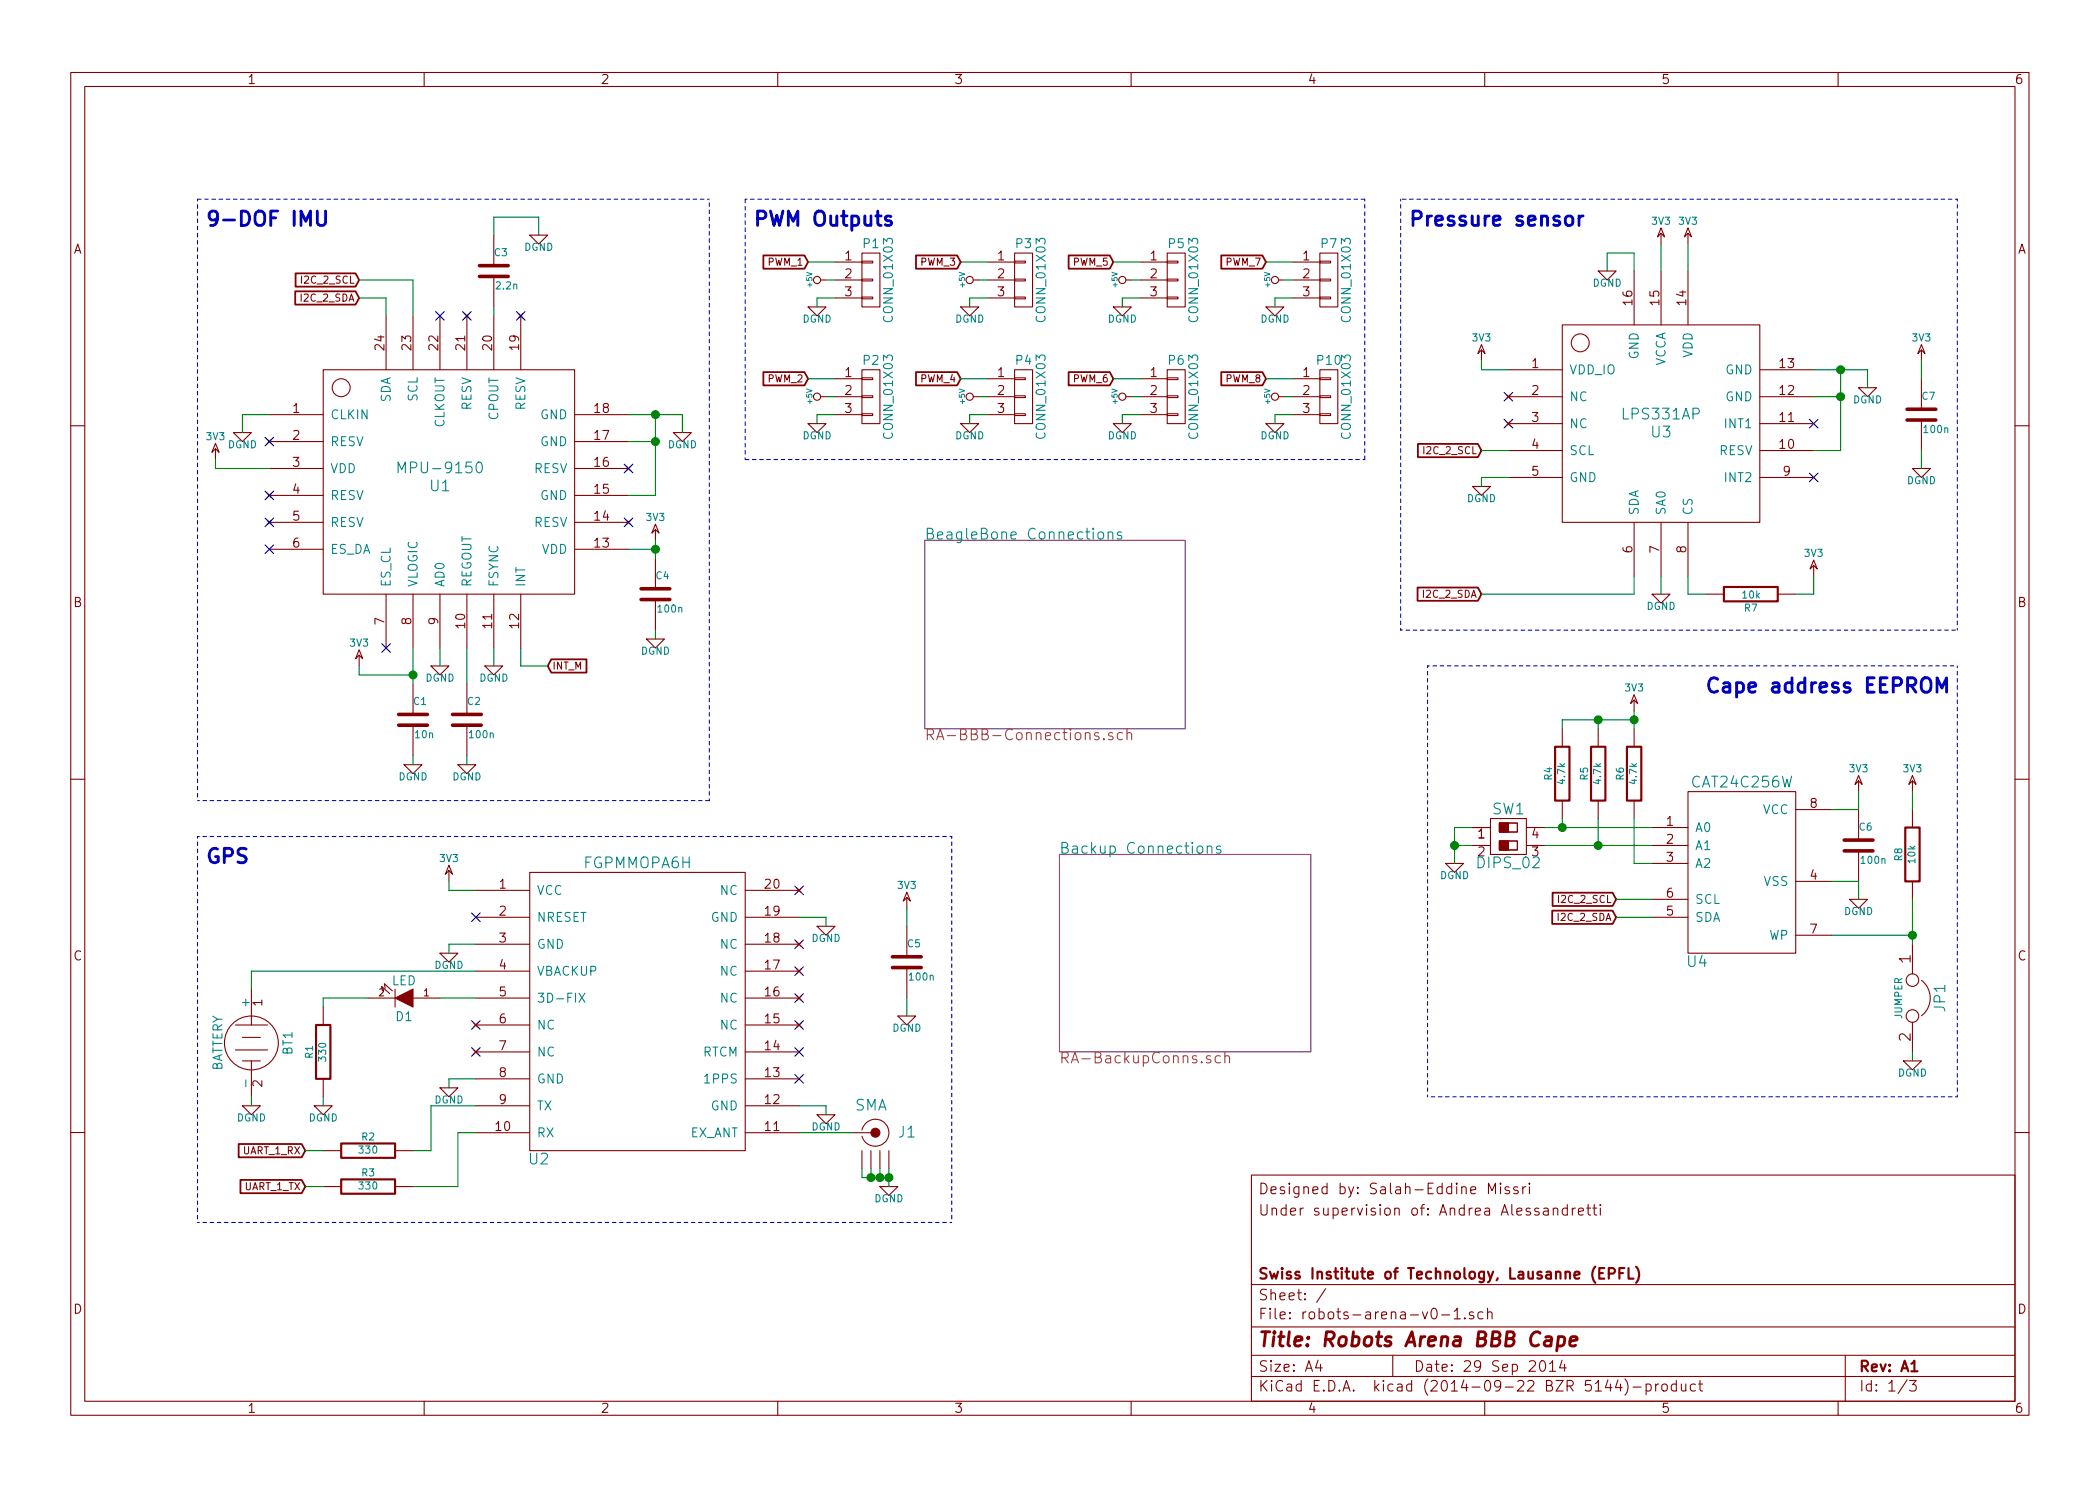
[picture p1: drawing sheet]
EESchema Schematic File Version 2
LIBS:spj-robots-arena
LIBS:sma
LIBS:dips-s
LIBS:robots-arena-v0-1-cache
EELAYER 24 0
EELAYER END
$Descr A4 11693 8268
encoding utf-8
Sheet 1 3
Title "Robots Arena BBB Cape"
Date "29 Sep 2014"
Rev "A1"
Comp "Swiss Institute of Technology, Lausanne (EPFL)"
Comment1 ""
Comment2 ""
Comment3 "Under supervision of: Andrea Alessandretti"
Comment4 "Designed by: Salah-Eddine Missri"
$EndDescr
$Comp
L R R6
U 1 1
P 9100 4300
F 0 "R6" V 9180 4300 40  0000 C CNN
F 1 "4.7k" V 9107 4301 40  0000 C CNN
F 2 "" V 9030 4300 30  0000 C CNN
F 3 "" H 9100 4300 30  0000 C CNN
	1    9100 4300
	-1   0    0    1   
$EndComp
$Comp
L R R5
U 1 1
P 8900 4300
F 0 "R5" V 8980 4300 40  0000 C CNN
F 1 "4.7k" V 8907 4301 40  0000 C CNN
F 2 "" V 8830 4300 30  0000 C CNN
F 3 "" H 8900 4300 30  0000 C CNN
	1    8900 4300
	-1   0    0    1   
$EndComp
$Comp
L R R4
U 1 1
P 8700 4300
F 0 "R4" V 8780 4300 40  0000 C CNN
F 1 "4.7k" V 8707 4301 40  0000 C CNN
F 2 "" V 8630 4300 30  0000 C CNN
F 3 "" H 8700 4300 30  0000 C CNN
	1    8700 4300
	-1   0    0    1   
$EndComp
Text GLabel 9000 5100 0    40   Input ~ 0
I2C_2_SDA
Text GLabel 9000 5000 0    40   Input ~ 0
I2C_2_SCL
$Comp
L JUMPER JP1
U 1 1
P 10650 5550
F 0 "JP1" H 10650 5700 60  0000 C CNN
F 1 "JUMPER" H 10650 5470 40  0000 C CNN
F 2 "" H 10650 5550 60  0000 C CNN
F 3 "" H 10650 5550 60  0000 C CNN
	1    10650 5550
	0    1    1    0   
$EndComp
$Comp
L R R8
U 1 1
P 10650 4750
F 0 "R8" V 10730 4750 40  0000 C CNN
F 1 "10k" V 10657 4751 40  0000 C CNN
F 2 "" V 10580 4750 30  0000 C CNN
F 3 "" H 10650 4750 30  0000 C CNN
	1    10650 4750
	-1   0    0    1   
$EndComp
$Comp
L C C6
U 1 1
P 10350 4700
F 0 "C6" H 10350 4800 40  0000 L CNN
F 1 "100n" H 10356 4615 40  0000 L CNN
F 2 "" H 10388 4550 30  0000 C CNN
F 3 "" H 10350 4700 60  0000 C CNN
	1    10350 4700
	1    0    0    -1  
$EndComp
Text Notes 9500 3850 0    80   ~ 16
Cape address EEPROM
$Comp
L MPU-9150 U1
U 1 1
P 2450 2600
F 0 "U1" H 2450 2500 60  0000 C CNN
F 1 "MPU-9150" H 2450 2600 60  0000 C CNN
F 2 "" H 2400 3650 60  0000 C CNN
F 3 "" H 2400 3650 60  0000 C CNN
	1    2450 2600
	1    0    0    -1  
$EndComp
Text GLabel 2000 1650 0    40   Input ~ 0
I2C_2_SDA
Text GLabel 2000 1550 0    40   Input ~ 0
I2C_2_SCL
NoConn ~ 2450 1750
NoConn ~ 2900 1750
NoConn ~ 2600 1750
NoConn ~ 3500 2600
NoConn ~ 3500 2900
NoConn ~ 1500 2450
NoConn ~ 1500 2750
NoConn ~ 1500 2900
$Comp
L C C3
U 1 1
P 2750 1500
F 0 "C3" H 2750 1600 40  0000 L CNN
F 1 "2.2n" H 2756 1415 40  0000 L CNN
F 2 "" H 2788 1350 30  0000 C CNN
F 3 "" H 2750 1500 60  0000 C CNN
	1    2750 1500
	1    0    0    -1  
$EndComp
$Comp
L C C4
U 1 1
P 3650 3300
F 0 "C4" H 3650 3400 40  0000 L CNN
F 1 "100n" H 3656 3215 40  0000 L CNN
F 2 "" H 3688 3150 30  0000 C CNN
F 3 "" H 3650 3300 60  0000 C CNN
	1    3650 3300
	1    0    0    -1  
$EndComp
$Comp
L C C2
U 1 1
P 2600 4000
F 0 "C2" H 2600 4100 40  0000 L CNN
F 1 "100n" H 2606 3915 40  0000 L CNN
F 2 "" H 2638 3850 30  0000 C CNN
F 3 "" H 2600 4000 60  0000 C CNN
	1    2600 4000
	1    0    0    -1  
$EndComp
$Comp
L C C1
U 1 1
P 2300 4000
F 0 "C1" H 2300 4100 40  0000 L CNN
F 1 "10n" H 2306 3915 40  0000 L CNN
F 2 "" H 2338 3850 30  0000 C CNN
F 3 "" H 2300 4000 60  0000 C CNN
	1    2300 4000
	1    0    0    -1  
$EndComp
NoConn ~ 1500 3050
NoConn ~ 2150 3600
Text GLabel 3050 3700 2    40   Input ~ 0
INT_M
Text Notes 1150 1250 0    80   ~ 16
9-DOF IMU
Text GLabel 1700 6400 0    40   Input ~ 0
UART_1_RX
Text GLabel 1700 6600 0    40   Input ~ 0
UART_1_TX
$Sheet
S 5150 3000 1450 1050
U 5429D73C
F0 "BeagleBone Connections" 60
F1 "RA-BBB-Connections.sch" 60
$EndSheet
$Comp
L LED D1
U 1 1
P 2250 5550
F 0 "D1" H 2250 5650 50  0000 C CNN
F 1 "LED" H 2250 5450 50  0000 C CNN
F 2 "" H 2250 5550 60  0000 C CNN
F 3 "" H 2250 5550 60  0000 C CNN
	1    2250 5550
	-1   0    0    1   
$EndComp
$Comp
L R R1
U 1 1
P 1800 5850
F 0 "R1" V 1880 5850 40  0000 C CNN
F 1 "330" V 1807 5851 40  0000 C CNN
F 2 "" V 1730 5850 30  0000 C CNN
F 3 "" H 1800 5850 30  0000 C CNN
	1    1800 5850
	-1   0    0    1   
$EndComp
$Comp
L BATTERY BT1
U 1 1
P 1400 5800
F 0 "BT1" H 1400 6000 50  0000 C CNN
F 1 "BATTERY" H 1400 5610 50  0000 C CNN
F 2 "" H 1400 5800 60  0000 C CNN
F 3 "" H 1400 5800 60  0000 C CNN
	1    1400 5800
	0    1    1    0   
$EndComp
NoConn ~ 2650 5100
NoConn ~ 4450 6000
NoConn ~ 4450 5850
NoConn ~ 4450 5700
NoConn ~ 4450 5550
NoConn ~ 4450 5400
NoConn ~ 4450 5250
NoConn ~ 4450 4950
NoConn ~ 2650 5700
NoConn ~ 2650 5850
Text Notes 1150 4800 0    80   ~ 16
GPS
Text GLabel 8250 2500 0    40   Input ~ 0
I2C_2_SCL
Text GLabel 8250 3300 0    40   Input ~ 0
I2C_2_SDA
$Comp
L R R7
U 1 1
P 9750 3300
F 0 "R7" V 9830 3300 40  0000 C CNN
F 1 "10k" V 9757 3301 40  0000 C CNN
F 2 "" V 9680 3300 30  0000 C CNN
F 3 "" H 9750 3300 30  0000 C CNN
	1    9750 3300
	0    1    1    0   
$EndComp
NoConn ~ 10100 2650
NoConn ~ 10100 2350
NoConn ~ 8400 2200
NoConn ~ 8400 2350
$Comp
L C C5
U 1 1
P 5050 5350
F 0 "C5" H 5050 5450 40  0000 L CNN
F 1 "100n" H 5056 5265 40  0000 L CNN
F 2 "" H 5088 5200 30  0000 C CNN
F 3 "" H 5050 5350 60  0000 C CNN
	1    5050 5350
	1    0    0    -1  
$EndComp
$Comp
L C C7
U 1 1
P 10700 2300
F 0 "C7" H 10700 2400 40  0000 L CNN
F 1 "100n" H 10706 2215 40  0000 L CNN
F 2 "" H 10738 2150 30  0000 C CNN
F 3 "" H 10700 2300 60  0000 C CNN
	1    10700 2300
	1    0    0    -1  
$EndComp
Text Notes 7850 1250 0    80   ~ 16
Pressure sensor
$Comp
L CAT24C256W U4
U 1 1
P 9650 4750
F 0 "U4" H 9450 4150 60  0000 C CNN
F 1 "CAT24C256W" H 9700 5150 60  0000 C CNN
F 2 "" H 9650 4700 60  0000 C CNN
F 3 "" H 9650 4700 60  0000 C CNN
	1    9650 4750
	1    0    0    -1  
$EndComp
$Comp
L FGPMMOPA6H U2
U 1 1
P 3500 5650
F 0 "U2" H 3000 4850 60  0000 C CNN
F 1 "FGPMMOPA6H" H 3550 6500 60  0000 C CNN
F 2 "" H 3450 6450 60  0000 C CNN
F 3 "" H 3450 6450 60  0000 C CNN
	1    3500 5650
	1    0    0    -1  
$EndComp
$Comp
L CONN_01X03 P1
U 1 1
P 4850 1550
F 0 "P1" H 4850 1750 50  0000 C CNN
F 1 "CONN_01X03" V 4950 1550 50  0000 C CNN
F 2 "" H 4850 1550 60  0000 C CNN
F 3 "" H 4850 1550 60  0000 C CNN
	1    4850 1550
	1    0    0    -1  
$EndComp
Text GLabel 4500 1450 0    40   Input ~ 0
PWM_1
$Comp
L CONN_01X03 P3
U 1 1
P 5700 1550
F 0 "P3" H 5700 1750 50  0000 C CNN
F 1 "CONN_01X03" V 5800 1550 50  0000 C CNN
F 2 "" H 5700 1550 60  0000 C CNN
F 3 "" H 5700 1550 60  0000 C CNN
	1    5700 1550
	1    0    0    -1  
$EndComp
Text GLabel 5350 1450 0    40   Input ~ 0
PWM_3
$Comp
L CONN_01X03 P5
U 1 1
P 6550 1550
F 0 "P5" H 6550 1750 50  0000 C CNN
F 1 "CONN_01X03" V 6650 1550 50  0000 C CNN
F 2 "" H 6550 1550 60  0000 C CNN
F 3 "" H 6550 1550 60  0000 C CNN
	1    6550 1550
	1    0    0    -1  
$EndComp
Text GLabel 6200 1450 0    40   Input ~ 0
PWM_5
$Comp
L CONN_01X03 P7
U 1 1
P 7400 1550
F 0 "P7" H 7400 1750 50  0000 C CNN
F 1 "CONN_01X03" V 7500 1550 50  0000 C CNN
F 2 "" H 7400 1550 60  0000 C CNN
F 3 "" H 7400 1550 60  0000 C CNN
	1    7400 1550
	1    0    0    -1  
$EndComp
Text GLabel 7050 1450 0    40   Input ~ 0
PWM_7
$Comp
L CONN_01X03 P2
U 1 1
P 4850 2200
F 0 "P2" H 4850 2400 50  0000 C CNN
F 1 "CONN_01X03" V 4950 2200 50  0000 C CNN
F 2 "" H 4850 2200 60  0000 C CNN
F 3 "" H 4850 2200 60  0000 C CNN
	1    4850 2200
	1    0    0    -1  
$EndComp
Text GLabel 4500 2100 0    40   Input ~ 0
PWM_2
$Comp
L CONN_01X03 P4
U 1 1
P 5700 2200
F 0 "P4" H 5700 2400 50  0000 C CNN
F 1 "CONN_01X03" V 5800 2200 50  0000 C CNN
F 2 "" H 5700 2200 60  0000 C CNN
F 3 "" H 5700 2200 60  0000 C CNN
	1    5700 2200
	1    0    0    -1  
$EndComp
Text GLabel 5350 2100 0    40   Input ~ 0
PWM_4
$Comp
L CONN_01X03 P6
U 1 1
P 6550 2200
F 0 "P6" H 6550 2400 50  0000 C CNN
F 1 "CONN_01X03" V 6650 2200 50  0000 C CNN
F 2 "" H 6550 2200 60  0000 C CNN
F 3 "" H 6550 2200 60  0000 C CNN
	1    6550 2200
	1    0    0    -1  
$EndComp
Text GLabel 6200 2100 0    40   Input ~ 0
PWM_6
$Comp
L CONN_01X03 P10
U 1 1
P 7400 2200
F 0 "P10" H 7400 2400 50  0000 C CNN
F 1 "CONN_01X03" V 7500 2200 50  0000 C CNN
F 2 "" H 7400 2200 60  0000 C CNN
F 3 "" H 7400 2200 60  0000 C CNN
	1    7400 2200
	1    0    0    -1  
$EndComp
Text GLabel 7050 2100 0    40   Input ~ 0
PWM_8
Text Notes 4200 1250 0    80   ~ 16
PWM Outputs
$Comp
L DGND #PWR01
U 1 1
P 3000 1300
F 0 "#PWR01" H 3000 1300 40  0001 C CNN
F 1 "DGND" H 3000 1230 40  0000 C CNN
F 2 "" H 3000 1300 40  0000 C CNN
F 3 "" H 3000 1300 40  0000 C CNN
	1    3000 1300
	1    0    0    -1  
$EndComp
$Comp
L DGND #PWR02
U 1 1
P 1350 2400
F 0 "#PWR02" H 1350 2400 40  0001 C CNN
F 1 "DGND" H 1350 2330 40  0000 C CNN
F 2 "" H 1350 2400 40  0000 C CNN
F 3 "" H 1350 2400 40  0000 C CNN
	1    1350 2400
	1    0    0    -1  
$EndComp
$Comp
L DGND #PWR03
U 1 1
P 3800 2400
F 0 "#PWR03" H 3800 2400 40  0001 C CNN
F 1 "DGND" H 3800 2330 40  0000 C CNN
F 2 "" H 3800 2400 40  0000 C CNN
F 3 "" H 3800 2400 40  0000 C CNN
	1    3800 2400
	1    0    0    -1  
$EndComp
$Comp
L DGND #PWR04
U 1 1
P 3650 3550
F 0 "#PWR04" H 3650 3550 40  0001 C CNN
F 1 "DGND" H 3650 3480 40  0000 C CNN
F 2 "" H 3650 3550 40  0000 C CNN
F 3 "" H 3650 3550 40  0000 C CNN
	1    3650 3550
	1    0    0    -1  
$EndComp
$Comp
L DGND #PWR05
U 1 1
P 2750 3700
F 0 "#PWR05" H 2750 3700 40  0001 C CNN
F 1 "DGND" H 2750 3630 40  0000 C CNN
F 2 "" H 2750 3700 40  0000 C CNN
F 3 "" H 2750 3700 40  0000 C CNN
	1    2750 3700
	1    0    0    -1  
$EndComp
$Comp
L DGND #PWR06
U 1 1
P 2450 3700
F 0 "#PWR06" H 2450 3700 40  0001 C CNN
F 1 "DGND" H 2450 3630 40  0000 C CNN
F 2 "" H 2450 3700 40  0000 C CNN
F 3 "" H 2450 3700 40  0000 C CNN
	1    2450 3700
	1    0    0    -1  
$EndComp
$Comp
L DGND #PWR07
U 1 1
P 2300 4250
F 0 "#PWR07" H 2300 4250 40  0001 C CNN
F 1 "DGND" H 2300 4180 40  0000 C CNN
F 2 "" H 2300 4250 40  0000 C CNN
F 3 "" H 2300 4250 40  0000 C CNN
	1    2300 4250
	1    0    0    -1  
$EndComp
$Comp
L DGND #PWR08
U 1 1
P 2600 4250
F 0 "#PWR08" H 2600 4250 40  0001 C CNN
F 1 "DGND" H 2600 4180 40  0000 C CNN
F 2 "" H 2600 4250 40  0000 C CNN
F 3 "" H 2600 4250 40  0000 C CNN
	1    2600 4250
	1    0    0    -1  
$EndComp
$Comp
L DGND #PWR09
U 1 1
P 4550 1700
F 0 "#PWR09" H 4550 1700 40  0001 C CNN
F 1 "DGND" H 4550 1630 40  0000 C CNN
F 2 "" H 4550 1700 40  0000 C CNN
F 3 "" H 4550 1700 40  0000 C CNN
	1    4550 1700
	1    0    0    -1  
$EndComp
$Comp
L DGND #PWR010
U 1 1
P 5400 1700
F 0 "#PWR010" H 5400 1700 40  0001 C CNN
F 1 "DGND" H 5400 1630 40  0000 C CNN
F 2 "" H 5400 1700 40  0000 C CNN
F 3 "" H 5400 1700 40  0000 C CNN
	1    5400 1700
	1    0    0    -1  
$EndComp
$Comp
L DGND #PWR011
U 1 1
P 6250 1700
F 0 "#PWR011" H 6250 1700 40  0001 C CNN
F 1 "DGND" H 6250 1630 40  0000 C CNN
F 2 "" H 6250 1700 40  0000 C CNN
F 3 "" H 6250 1700 40  0000 C CNN
	1    6250 1700
	1    0    0    -1  
$EndComp
$Comp
L DGND #PWR012
U 1 1
P 6250 2350
F 0 "#PWR012" H 6250 2350 40  0001 C CNN
F 1 "DGND" H 6250 2280 40  0000 C CNN
F 2 "" H 6250 2350 40  0000 C CNN
F 3 "" H 6250 2350 40  0000 C CNN
	1    6250 2350
	1    0    0    -1  
$EndComp
$Comp
L DGND #PWR013
U 1 1
P 5400 2350
F 0 "#PWR013" H 5400 2350 40  0001 C CNN
F 1 "DGND" H 5400 2280 40  0000 C CNN
F 2 "" H 5400 2350 40  0000 C CNN
F 3 "" H 5400 2350 40  0000 C CNN
	1    5400 2350
	1    0    0    -1  
$EndComp
$Comp
L LPS331AP U3
U 1 1
P 9250 2200
F 0 "U3" H 9250 2000 60  0000 C CNN
F 1 "LPS331AP" H 9250 2100 60  0000 C CNN
F 2 "" H 9250 2200 40  0000 C CNN
F 3 "" H 9250 2200 40  0000 C CNN
	1    9250 2200
	1    0    0    -1  
$EndComp
$Comp
L DGND #PWR014
U 1 1
P 7100 2350
F 0 "#PWR014" H 7100 2350 40  0001 C CNN
F 1 "DGND" H 7100 2280 40  0000 C CNN
F 2 "" H 7100 2350 40  0000 C CNN
F 3 "" H 7100 2350 40  0000 C CNN
	1    7100 2350
	1    0    0    -1  
$EndComp
$Comp
L DGND #PWR015
U 1 1
P 7100 1700
F 0 "#PWR015" H 7100 1700 40  0001 C CNN
F 1 "DGND" H 7100 1630 40  0000 C CNN
F 2 "" H 7100 1700 40  0000 C CNN
F 3 "" H 7100 1700 40  0000 C CNN
	1    7100 1700
	1    0    0    -1  
$EndComp
$Comp
L DGND #PWR016
U 1 1
P 8250 2700
F 0 "#PWR016" H 8250 2700 40  0001 C CNN
F 1 "DGND" H 8250 2630 40  0000 C CNN
F 2 "" H 8250 2700 40  0000 C CNN
F 3 "" H 8250 2700 40  0000 C CNN
	1    8250 2700
	1    0    0    -1  
$EndComp
$Comp
L DGND #PWR017
U 1 1
P 9250 3300
F 0 "#PWR017" H 9250 3300 40  0001 C CNN
F 1 "DGND" H 9250 3230 40  0000 C CNN
F 2 "" H 9250 3300 40  0000 C CNN
F 3 "" H 9250 3300 40  0000 C CNN
	1    9250 3300
	1    0    0    -1  
$EndComp
$Comp
L DGND #PWR018
U 1 1
P 10700 2600
F 0 "#PWR018" H 10700 2600 40  0001 C CNN
F 1 "DGND" H 10700 2530 40  0000 C CNN
F 2 "" H 10700 2600 40  0000 C CNN
F 3 "" H 10700 2600 40  0000 C CNN
	1    10700 2600
	1    0    0    -1  
$EndComp
$Comp
L DGND #PWR019
U 1 1
P 10400 2150
F 0 "#PWR019" H 10400 2150 40  0001 C CNN
F 1 "DGND" H 10400 2080 40  0000 C CNN
F 2 "" H 10400 2150 40  0000 C CNN
F 3 "" H 10400 2150 40  0000 C CNN
	1    10400 2150
	1    0    0    -1  
$EndComp
$Comp
L DGND #PWR020
U 1 1
P 8950 1500
F 0 "#PWR020" H 8950 1500 40  0001 C CNN
F 1 "DGND" H 8950 1430 40  0000 C CNN
F 2 "" H 8950 1500 40  0000 C CNN
F 3 "" H 8950 1500 40  0000 C CNN
	1    8950 1500
	1    0    0    -1  
$EndComp
$Comp
L DGND #PWR021
U 1 1
P 10650 5900
F 0 "#PWR021" H 10650 5900 40  0001 C CNN
F 1 "DGND" H 10650 5830 40  0000 C CNN
F 2 "" H 10650 5900 40  0000 C CNN
F 3 "" H 10650 5900 40  0000 C CNN
	1    10650 5900
	1    0    0    -1  
$EndComp
$Comp
L DGND #PWR022
U 1 1
P 10350 5000
F 0 "#PWR022" H 10350 5000 40  0001 C CNN
F 1 "DGND" H 10350 4930 40  0000 C CNN
F 2 "" H 10350 5000 40  0000 C CNN
F 3 "" H 10350 5000 40  0000 C CNN
	1    10350 5000
	1    0    0    -1  
$EndComp
$Comp
L DGND #PWR023
U 1 1
P 8100 4800
F 0 "#PWR023" H 8100 4800 40  0001 C CNN
F 1 "DGND" H 8100 4730 40  0000 C CNN
F 2 "" H 8100 4800 40  0000 C CNN
F 3 "" H 8100 4800 40  0000 C CNN
	1    8100 4800
	1    0    0    -1  
$EndComp
$Comp
L DGND #PWR024
U 1 1
P 2500 5300
F 0 "#PWR024" H 2500 5300 40  0001 C CNN
F 1 "DGND" H 2500 5230 40  0000 C CNN
F 2 "" H 2500 5300 40  0000 C CNN
F 3 "" H 2500 5300 40  0000 C CNN
	1    2500 5300
	1    0    0    -1  
$EndComp
$Comp
L DGND #PWR025
U 1 1
P 1400 6150
F 0 "#PWR025" H 1400 6150 40  0001 C CNN
F 1 "DGND" H 1400 6080 40  0000 C CNN
F 2 "" H 1400 6150 40  0000 C CNN
F 3 "" H 1400 6150 40  0000 C CNN
	1    1400 6150
	1    0    0    -1  
$EndComp
$Comp
L DGND #PWR026
U 1 1
P 1800 6150
F 0 "#PWR026" H 1800 6150 40  0001 C CNN
F 1 "DGND" H 1800 6080 40  0000 C CNN
F 2 "" H 1800 6150 40  0000 C CNN
F 3 "" H 1800 6150 40  0000 C CNN
	1    1800 6150
	1    0    0    -1  
$EndComp
$Comp
L DGND #PWR027
U 1 1
P 2500 6050
F 0 "#PWR027" H 2500 6050 40  0001 C CNN
F 1 "DGND" H 2500 5980 40  0000 C CNN
F 2 "" H 2500 6050 40  0000 C CNN
F 3 "" H 2500 6050 40  0000 C CNN
	1    2500 6050
	1    0    0    -1  
$EndComp
$Comp
L DGND #PWR028
U 1 1
P 4600 6200
F 0 "#PWR028" H 4600 6200 40  0001 C CNN
F 1 "DGND" H 4600 6130 40  0000 C CNN
F 2 "" H 4600 6200 40  0000 C CNN
F 3 "" H 4600 6200 40  0000 C CNN
	1    4600 6200
	1    0    0    -1  
$EndComp
$Comp
L DGND #PWR029
U 1 1
P 4950 6600
F 0 "#PWR029" H 4950 6600 40  0001 C CNN
F 1 "DGND" H 4950 6530 40  0000 C CNN
F 2 "" H 4950 6600 40  0000 C CNN
F 3 "" H 4950 6600 40  0000 C CNN
	1    4950 6600
	1    0    0    -1  
$EndComp
$Comp
L DGND #PWR030
U 1 1
P 5050 5650
F 0 "#PWR030" H 5050 5650 40  0001 C CNN
F 1 "DGND" H 5050 5580 40  0000 C CNN
F 2 "" H 5050 5650 40  0000 C CNN
F 3 "" H 5050 5650 40  0000 C CNN
	1    5050 5650
	1    0    0    -1  
$EndComp
$Comp
L DGND #PWR031
U 1 1
P 4600 5150
F 0 "#PWR031" H 4600 5150 40  0001 C CNN
F 1 "DGND" H 4600 5080 40  0000 C CNN
F 2 "" H 4600 5150 40  0000 C CNN
F 3 "" H 4600 5150 40  0000 C CNN
	1    4600 5150
	1    0    0    -1  
$EndComp
$Comp
L 3V3 #PWR032
U 1 1
P 1200 2550
F 0 "#PWR032" H 1200 2650 40  0001 C CNN
F 1 "3V3" H 1200 2675 40  0000 C CNN
F 2 "" H 1200 2550 40  0000 C CNN
F 3 "" H 1200 2550 40  0000 C CNN
	1    1200 2550
	1    0    0    -1  
$EndComp
$Comp
L 3V3 #PWR033
U 1 1
P 3650 3000
F 0 "#PWR033" H 3650 3100 40  0001 C CNN
F 1 "3V3" H 3650 3125 40  0000 C CNN
F 2 "" H 3650 3000 40  0000 C CNN
F 3 "" H 3650 3000 40  0000 C CNN
	1    3650 3000
	1    0    0    -1  
$EndComp
$Comp
L 3V3 #PWR034
U 1 1
P 2000 3700
F 0 "#PWR034" H 2000 3800 40  0001 C CNN
F 1 "3V3" H 2000 3825 40  0000 C CNN
F 2 "" H 2000 3700 40  0000 C CNN
F 3 "" H 2000 3700 40  0000 C CNN
	1    2000 3700
	1    0    0    -1  
$EndComp
$Comp
L +5V #PWR035
U 1 1
P 4600 2200
F 0 "#PWR035" H 4600 2290 20  0001 C CNN
F 1 "+5V" H 4600 2290 30  0000 C CNN
F 2 "" H 4600 2200 40  0000 C CNN
F 3 "" H 4600 2200 40  0000 C CNN
	1    4600 2200
	0    -1   -1   0   
$EndComp
$Comp
L +5V #PWR036
U 1 1
P 5450 2200
F 0 "#PWR036" H 5450 2290 20  0001 C CNN
F 1 "+5V" H 5450 2290 30  0000 C CNN
F 2 "" H 5450 2200 40  0000 C CNN
F 3 "" H 5450 2200 40  0000 C CNN
	1    5450 2200
	0    -1   -1   0   
$EndComp
$Comp
L +5V #PWR037
U 1 1
P 6300 2200
F 0 "#PWR037" H 6300 2290 20  0001 C CNN
F 1 "+5V" H 6300 2290 30  0000 C CNN
F 2 "" H 6300 2200 40  0000 C CNN
F 3 "" H 6300 2200 40  0000 C CNN
	1    6300 2200
	0    -1   -1   0   
$EndComp
$Comp
L +5V #PWR038
U 1 1
P 7150 2200
F 0 "#PWR038" H 7150 2290 20  0001 C CNN
F 1 "+5V" H 7150 2290 30  0000 C CNN
F 2 "" H 7150 2200 40  0000 C CNN
F 3 "" H 7150 2200 40  0000 C CNN
	1    7150 2200
	0    -1   -1   0   
$EndComp
$Comp
L +5V #PWR039
U 1 1
P 7150 1550
F 0 "#PWR039" H 7150 1640 20  0001 C CNN
F 1 "+5V" H 7150 1640 30  0000 C CNN
F 2 "" H 7150 1550 40  0000 C CNN
F 3 "" H 7150 1550 40  0000 C CNN
	1    7150 1550
	0    -1   -1   0   
$EndComp
$Comp
L +5V #PWR040
U 1 1
P 6300 1550
F 0 "#PWR040" H 6300 1640 20  0001 C CNN
F 1 "+5V" H 6300 1640 30  0000 C CNN
F 2 "" H 6300 1550 40  0000 C CNN
F 3 "" H 6300 1550 40  0000 C CNN
	1    6300 1550
	0    -1   -1   0   
$EndComp
$Comp
L +5V #PWR041
U 1 1
P 5450 1550
F 0 "#PWR041" H 5450 1640 20  0001 C CNN
F 1 "+5V" H 5450 1640 30  0000 C CNN
F 2 "" H 5450 1550 40  0000 C CNN
F 3 "" H 5450 1550 40  0000 C CNN
	1    5450 1550
	0    -1   -1   0   
$EndComp
$Comp
L +5V #PWR042
U 1 1
P 4600 1550
F 0 "#PWR042" H 4600 1640 20  0001 C CNN
F 1 "+5V" H 4600 1640 30  0000 C CNN
F 2 "" H 4600 1550 40  0000 C CNN
F 3 "" H 4600 1550 40  0000 C CNN
	1    4600 1550
	0    -1   -1   0   
$EndComp
$Comp
L 3V3 #PWR043
U 1 1
P 9250 1350
F 0 "#PWR043" H 9250 1450 40  0001 C CNN
F 1 "3V3" H 9250 1475 40  0000 C CNN
F 2 "" H 9250 1350 40  0000 C CNN
F 3 "" H 9250 1350 40  0000 C CNN
	1    9250 1350
	1    0    0    -1  
$EndComp
$Comp
L 3V3 #PWR044
U 1 1
P 9400 1350
F 0 "#PWR044" H 9400 1450 40  0001 C CNN
F 1 "3V3" H 9400 1475 40  0000 C CNN
F 2 "" H 9400 1350 40  0000 C CNN
F 3 "" H 9400 1350 40  0000 C CNN
	1    9400 1350
	1    0    0    -1  
$EndComp
$Comp
L 3V3 #PWR045
U 1 1
P 8250 2000
F 0 "#PWR045" H 8250 2100 40  0001 C CNN
F 1 "3V3" H 8250 2125 40  0000 C CNN
F 2 "" H 8250 2000 40  0000 C CNN
F 3 "" H 8250 2000 40  0000 C CNN
	1    8250 2000
	1    0    0    -1  
$EndComp
$Comp
L 3V3 #PWR046
U 1 1
P 10700 2000
F 0 "#PWR046" H 10700 2100 40  0001 C CNN
F 1 "3V3" H 10700 2125 40  0000 C CNN
F 2 "" H 10700 2000 40  0000 C CNN
F 3 "" H 10700 2000 40  0000 C CNN
	1    10700 2000
	1    0    0    -1  
$EndComp
$Comp
L 3V3 #PWR047
U 1 1
P 10100 3200
F 0 "#PWR047" H 10100 3300 40  0001 C CNN
F 1 "3V3" H 10100 3325 40  0000 C CNN
F 2 "" H 10100 3200 40  0000 C CNN
F 3 "" H 10100 3200 40  0000 C CNN
	1    10100 3200
	1    0    0    -1  
$EndComp
$Comp
L 3V3 #PWR048
U 1 1
P 10350 4400
F 0 "#PWR048" H 10350 4500 40  0001 C CNN
F 1 "3V3" H 10350 4525 40  0000 C CNN
F 2 "" H 10350 4400 40  0000 C CNN
F 3 "" H 10350 4400 40  0000 C CNN
	1    10350 4400
	1    0    0    -1  
$EndComp
$Comp
L 3V3 #PWR049
U 1 1
P 10650 4400
F 0 "#PWR049" H 10650 4500 40  0001 C CNN
F 1 "3V3" H 10650 4525 40  0000 C CNN
F 2 "" H 10650 4400 40  0000 C CNN
F 3 "" H 10650 4400 40  0000 C CNN
	1    10650 4400
	1    0    0    -1  
$EndComp
$Comp
L 3V3 #PWR050
U 1 1
P 9100 3950
F 0 "#PWR050" H 9100 4050 40  0001 C CNN
F 1 "3V3" H 9100 4075 40  0000 C CNN
F 2 "" H 9100 3950 40  0000 C CNN
F 3 "" H 9100 3950 40  0000 C CNN
	1    9100 3950
	1    0    0    -1  
$EndComp
$Comp
L 3V3 #PWR051
U 1 1
P 5050 5050
F 0 "#PWR051" H 5050 5150 40  0001 C CNN
F 1 "3V3" H 5050 5175 40  0000 C CNN
F 2 "" H 5050 5050 40  0000 C CNN
F 3 "" H 5050 5050 40  0000 C CNN
	1    5050 5050
	1    0    0    -1  
$EndComp
$Comp
L 3V3 #PWR052
U 1 1
P 2500 4900
F 0 "#PWR052" H 2500 5000 40  0001 C CNN
F 1 "3V3" H 2500 5025 40  0000 C CNN
F 2 "" H 2500 4900 40  0000 C CNN
F 3 "" H 2500 4900 40  0000 C CNN
	1    2500 4900
	1    0    0    -1  
$EndComp
$Comp
L R R2
U 1 1
P 2050 6400
F 0 "R2" V 2130 6400 40  0000 C CNN
F 1 "330" V 2057 6401 40  0000 C CNN
F 2 "" V 1980 6400 30  0000 C CNN
F 3 "" H 2050 6400 30  0000 C CNN
	1    2050 6400
	0    -1   -1   0   
$EndComp
$Comp
L R R3
U 1 1
P 2050 6600
F 0 "R3" V 2130 6600 40  0000 C CNN
F 1 "330" V 2057 6601 40  0000 C CNN
F 2 "" V 1980 6600 30  0000 C CNN
F 3 "" H 2050 6600 30  0000 C CNN
	1    2050 6600
	0    -1   -1   0   
$EndComp
$Sheet
S 5900 4750 1400 1100
U 542BC644
F0 "Backup Connections" 60
F1 "RA-BackupConns.sch" 60
$EndSheet
$Comp
L SMA J1
U 1 1
P 4900 6600
F 0 "J1" H 5050 6900 60  0000 C CNN
F 1 "SMA" H 4850 7050 60  0000 C CNN
F 2 "SMA_antenna" H 4950 7050 50  0001 C CNN
F 3 "" H 4900 6600 60  0000 C CNN
	1    4900 6600
	1    0    0    -1  
$EndComp
Wire Wire Line
	9100 3950 9100 4050
Wire Wire Line
	8700 4000 9100 4000
Wire Wire Line
	8900 4000 8900 4050
Connection ~ 9100 4000
Wire Wire Line
	8700 4000 8700 4050
Connection ~ 8900 4000
Wire Wire Line
	9100 4550 9100 4800
Wire Wire Line
	9100 4800 9200 4800
Wire Wire Line
	8600 4600 9200 4600
Wire Wire Line
	8600 4700 9200 4700
Wire Wire Line
	8200 4600 8100 4600
Wire Wire Line
	8100 4600 8100 4800
Wire Wire Line
	8100 4700 8200 4700
Connection ~ 8100 4700
Wire Wire Line
	8700 4550 8700 4600
Connection ~ 8700 4600
Wire Wire Line
	8900 4550 8900 4700
Connection ~ 8900 4700
Wire Wire Line
	9000 5000 9200 5000
Wire Wire Line
	9200 5100 9000 5100
Wire Wire Line
	10350 4900 10200 4900
Wire Wire Line
	10200 4500 10350 4500
Wire Wire Line
	2000 1650 2150 1650
Wire Wire Line
	2150 1650 2150 1750
Wire Wire Line
	2300 1750 2300 1550
Wire Wire Line
	2300 1550 2000 1550
Wire Wire Line
	2750 1700 2750 1750
Wire Wire Line
	3000 1300 3000 1200
Wire Wire Line
	3000 1200 2750 1200
Wire Wire Line
	2750 1200 2750 1300
Wire Wire Line
	3650 3550 3650 3500
Wire Wire Line
	3800 2300 3800 2400
Wire Wire Line
	3500 2450 3650 2450
Wire Wire Line
	3650 2750 3500 2750
Wire Wire Line
	2300 3600 2300 3800
Wire Wire Line
	2600 3600 2600 3800
Wire Wire Line
	2450 3600 2450 3700
Wire Wire Line
	2750 3600 2750 3700
Wire Wire Line
	3050 3700 2900 3700
Wire Wire Line
	2900 3700 2900 3600
Wire Wire Line
	2300 4250 2300 4200
Wire Wire Line
	2600 4200 2600 4250
Wire Wire Line
	2000 3700 2000 3750
Wire Wire Line
	10350 4500 10350 4400
Wire Wire Line
	10350 5000 10350 4900
Wire Wire Line
	10650 5850 10650 5900
Wire Wire Line
	10650 5000 10650 5250
Wire Wire Line
	10200 5200 10650 5200
Connection ~ 10650 5200
Wire Wire Line
	10650 4500 10650 4400
Wire Wire Line
	1500 2300 1350 2300
Wire Wire Line
	1350 2300 1350 2400
Wire Wire Line
	1200 2550 1200 2600
Wire Wire Line
	1200 2600 1500 2600
Wire Wire Line
	2000 3750 2300 3750
Connection ~ 2300 3750
Wire Wire Line
	3500 2300 3800 2300
Wire Wire Line
	3650 2300 3650 2750
Connection ~ 3650 2300
Connection ~ 3650 2450
Wire Wire Line
	2500 6000 2500 6050
Wire Wire Line
	2650 6000 2500 6000
Wire Wire Line
	3650 3000 3650 3100
Wire Wire Line
	3650 3050 3500 3050
Connection ~ 3650 3050
Wire Wire Line
	2450 5550 2650 5550
Wire Wire Line
	2650 5400 1400 5400
Wire Wire Line
	1400 5400 1400 5500
Wire Wire Line
	1400 6100 1400 6150
Wire Wire Line
	2500 5300 2500 5250
Wire Wire Line
	2500 5250 2650 5250
Wire Wire Line
	2500 4900 2500 4950
Wire Wire Line
	2500 4950 2650 4950
Wire Wire Line
	1800 6100 1800 6150
Wire Wire Line
	2050 5550 1800 5550
Wire Wire Line
	1800 5550 1800 5600
Wire Wire Line
	4600 5150 4600 5100
Wire Wire Line
	4600 5100 4450 5100
Wire Wire Line
	4600 6200 4600 6150
Wire Wire Line
	4600 6150 4450 6150
Wire Wire Line
	4450 6300 4750 6300
Wire Wire Line
	8250 2500 8400 2500
Wire Wire Line
	8250 3300 9100 3300
Wire Wire Line
	9100 3300 9100 3200
Wire Wire Line
	9250 3300 9250 3200
Wire Wire Line
	9500 3300 9400 3300
Wire Wire Line
	9400 3300 9400 3200
Wire Wire Line
	10100 3200 10100 3300
Wire Wire Line
	10100 3300 10000 3300
Wire Wire Line
	10100 2050 10400 2050
Wire Wire Line
	10400 2050 10400 2150
Wire Wire Line
	10100 2200 10250 2200
Wire Wire Line
	10250 2050 10250 2500
Connection ~ 10250 2050
Wire Wire Line
	10250 2500 10100 2500
Connection ~ 10250 2200
Wire Wire Line
	5050 5550 5050 5650
Wire Wire Line
	5050 5050 5050 5150
Wire Wire Line
	8250 2000 8250 2050
Wire Wire Line
	8250 2050 8400 2050
Wire Wire Line
	9100 1500 9100 1400
Wire Wire Line
	9100 1400 8950 1400
Wire Wire Line
	8950 1400 8950 1500
Wire Wire Line
	9250 1350 9250 1500
Wire Wire Line
	9400 1350 9400 1500
Wire Wire Line
	10700 2500 10700 2600
Wire Wire Line
	10700 2000 10700 2100
Wire Wire Line
	4650 1650 4550 1650
Wire Wire Line
	4550 1650 4550 1700
Wire Wire Line
	5500 1650 5400 1650
Wire Wire Line
	5400 1650 5400 1700
Wire Wire Line
	6350 1650 6250 1650
Wire Wire Line
	6250 1650 6250 1700
Wire Wire Line
	7200 1650 7100 1650
Wire Wire Line
	7100 1650 7100 1700
Wire Wire Line
	4650 2300 4550 2300
Wire Wire Line
	4550 2300 4550 2350
Wire Wire Line
	5500 2300 5400 2300
Wire Wire Line
	5400 2300 5400 2350
Wire Wire Line
	6350 2300 6250 2300
Wire Wire Line
	6250 2300 6250 2350
Wire Wire Line
	7200 2300 7100 2300
Wire Wire Line
	7100 2300 7100 2350
Wire Notes Line
	1100 1100 1100 4450
Wire Notes Line
	1100 4450 3950 4450
Wire Notes Line
	3950 4450 3950 1100
Wire Notes Line
	3950 1100 1100 1100
Wire Notes Line
	10900 1100 7800 1100
Wire Notes Line
	7800 1100 7800 3500
Wire Notes Line
	7800 3500 10900 3500
Wire Notes Line
	10900 3500 10900 1100
Wire Notes Line
	1100 4650 5300 4650
Wire Notes Line
	5300 4650 5300 6800
Wire Notes Line
	1100 4650 1100 6800
Wire Notes Line
	7950 3700 10900 3700
Wire Notes Line
	10900 3700 10900 6100
Wire Notes Line
	10900 6100 7950 6100
Wire Notes Line
	7950 6100 7950 3700
Wire Notes Line
	4150 1100 7600 1100
Wire Notes Line
	7600 1100 7600 2550
Wire Notes Line
	7600 2550 4150 2550
Wire Notes Line
	4150 2550 4150 1100
Wire Wire Line
	8400 2650 8250 2650
Wire Wire Line
	8250 2650 8250 2700
Wire Wire Line
	1700 6400 1800 6400
Wire Wire Line
	1700 6600 1800 6600
Wire Wire Line
	2300 6400 2400 6400
Wire Wire Line
	2400 6400 2400 6150
Wire Wire Line
	2400 6150 2650 6150
Wire Wire Line
	2650 6300 2550 6300
Wire Wire Line
	2550 6300 2550 6600
Wire Wire Line
	2550 6600 2300 6600
Wire Wire Line
	4950 6500 4950 6600
Wire Wire Line
	4900 6550 4900 6500
Wire Wire Line
	4800 6550 4950 6550
Connection ~ 4950 6550
Wire Wire Line
	4850 6500 4850 6550
Connection ~ 4900 6550
Wire Wire Line
	4800 6500 4800 6550
Connection ~ 4850 6550
Wire Notes Line
	1100 6800 5300 6800
$Comp
L DIPS_02 SW1
U 1 1
P 8400 4650
F 0 "SW1" V 8250 4650 60  0000 C CNN
F 1 "DIPS_02" V 8550 4650 60  0000 C CNN
F 2 "" H 8400 4650 60  0000 C CNN
F 3 "" H 8400 4650 60  0000 C CNN
	1    8400 4650
	0    1    1    0   
$EndComp
Wire Wire Line
	4500 1450 4650 1450
Wire Wire Line
	4600 1550 4650 1550
$Comp
L DGND #PWR053
U 1 1
P 4550 2350
F 0 "#PWR053" H 4550 2350 40  0001 C CNN
F 1 "DGND" H 4550 2280 40  0000 C CNN
F 2 "" H 4550 2350 40  0000 C CNN
F 3 "" H 4550 2350 40  0000 C CNN
	1    4550 2350
	1    0    0    -1  
$EndComp
Wire Wire Line
	5350 1450 5500 1450
Wire Wire Line
	5500 1550 5450 1550
Wire Wire Line
	6300 1550 6350 1550
Wire Wire Line
	6200 1450 6350 1450
Wire Wire Line
	7050 1450 7200 1450
Wire Wire Line
	7150 1550 7200 1550
Wire Wire Line
	7150 2200 7200 2200
Wire Wire Line
	7200 2100 7050 2100
Wire Wire Line
	6300 2200 6350 2200
Wire Wire Line
	6350 2100 6200 2100
Wire Wire Line
	5350 2100 5500 2100
Wire Wire Line
	5450 2200 5500 2200
Wire Wire Line
	4500 2100 4650 2100
Wire Wire Line
	4600 2200 4650 2200
$EndSCHEMATC
